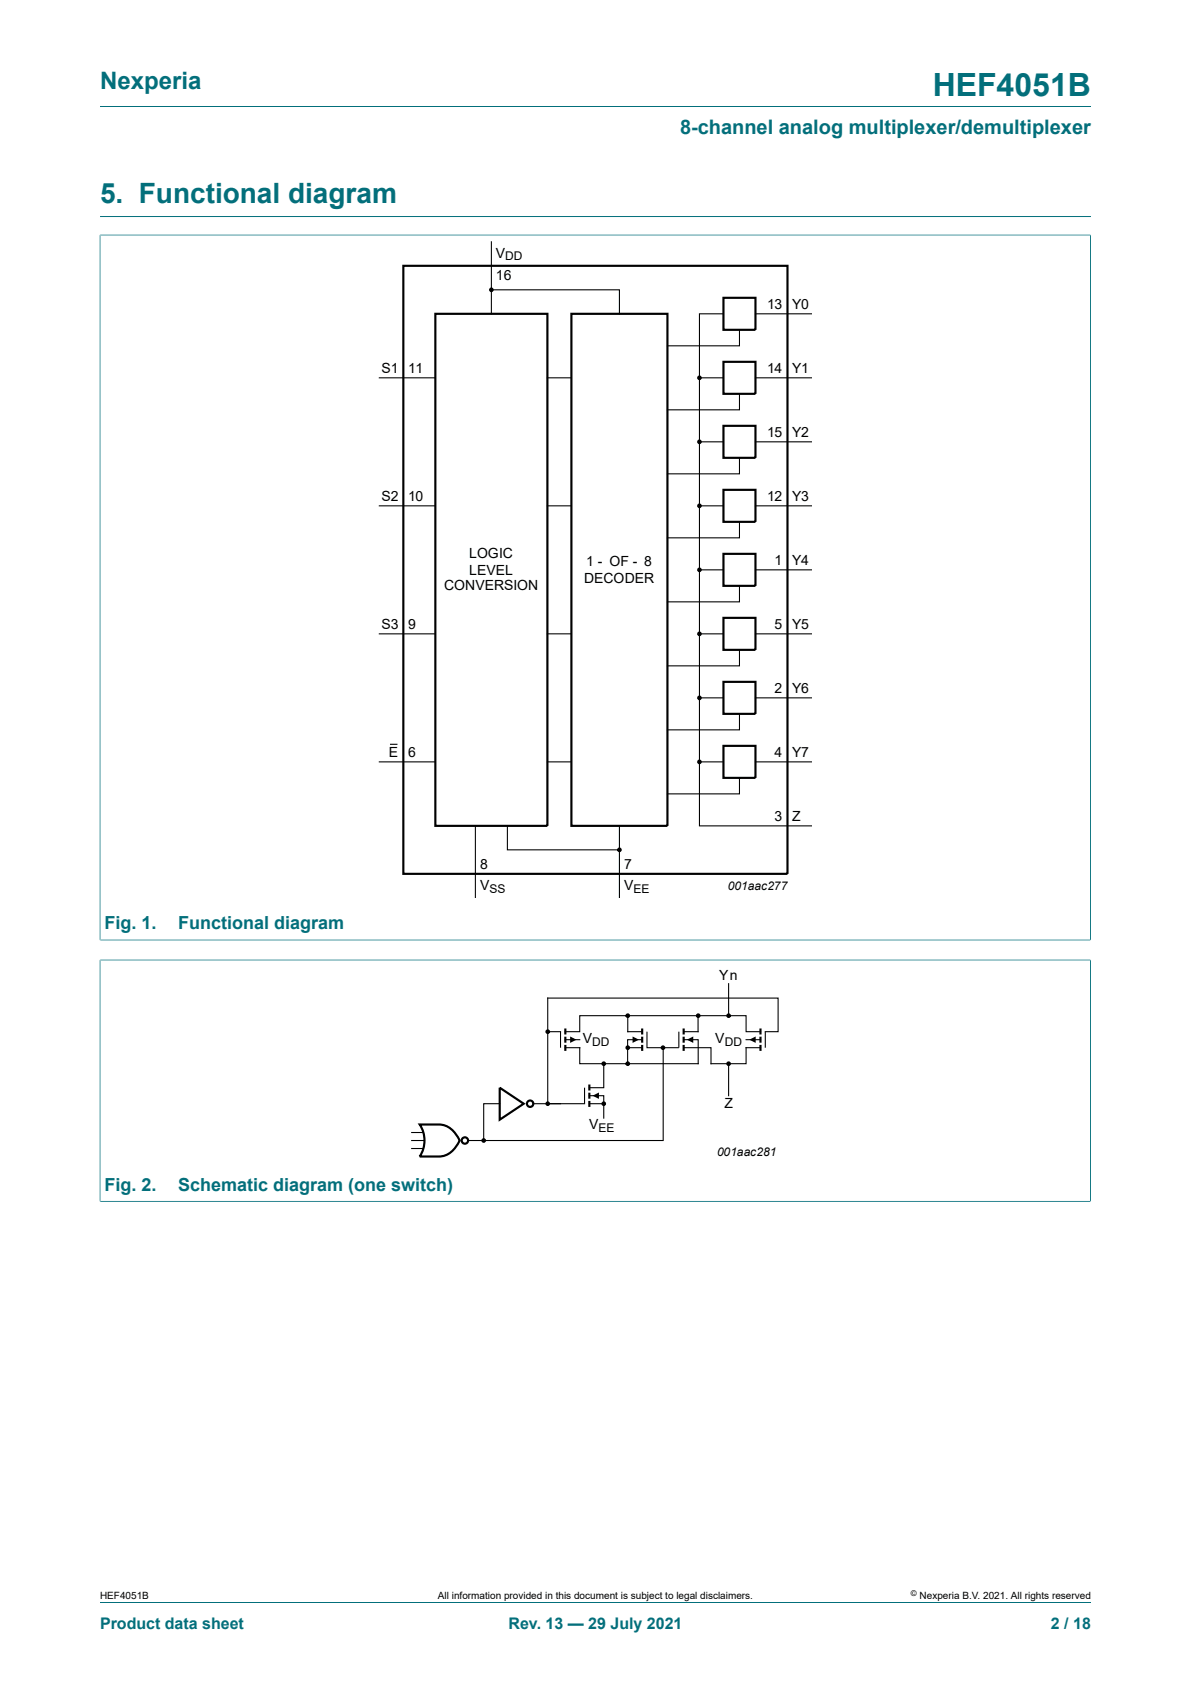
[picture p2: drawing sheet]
<svg xmlns="http://www.w3.org/2000/svg" width="210mm" height="297mm" viewBox="0 0 210 297" stroke-linecap="round" stroke-linejoin="round" font-family="sans-serif">
<path d="M17.6 18.8h174.8M17.6 38.2h174.8M17.6 41.5h174.7M17.6 41.4v124.5M192.3 41.4v124.5M17.6 165.8h174.7M17.6 169.3h174.7M17.6 169.2v42.7M192.3 169.2v42.7M17.6 211.9h174.7M17.6 282.6h174.8" fill="none" stroke="#036f7b" stroke-width=".18"/>
<g fill="#000">
<path d="M100.5 182.8l1.2 .6-1.2 .5zM104.5 193.2l1.1-.5v1.1zM111.5 182.8l1.2 .6-1.2 .5zM121.1 183.4l1.1-.6v1.1zM132.1 183.4l1.1-.6v1.1z"/>
<circle cx="86.6" cy="51.1" r=".28"/>
<circle cx="123.3" cy="66.6" r=".28"/>
<circle cx="123.3" cy="77.9" r=".28"/>
<circle cx="123.3" cy="89.2" r=".28"/>
<circle cx="123.3" cy="100.5" r=".28"/>
<circle cx="123.3" cy="111.8" r=".28"/>
<circle cx="123.3" cy="134.4" r=".28"/>
<circle cx="123.3" cy="123.1" r=".28"/>
<circle cx="109.2" cy="149.9" r=".28"/>
<circle cx="110.7" cy="179.1" r=".28"/>
<circle cx="123.1" cy="179.1" r=".28"/>
<circle cx="128.5" cy="179.1" r=".28"/>
<circle cx="96.6" cy="182" r=".28"/>
<circle cx="96.6" cy="194.7" r=".28"/>
<circle cx="106.5" cy="187.6" r=".28"/>
<circle cx="106.5" cy="194.7" r=".28"/>
<circle cx="110.7" cy="187.6" r=".28"/>
<circle cx="110.7" cy="184.8" r=".28"/>
<circle cx="116.9" cy="184.8" r=".28"/>
<circle cx="128.5" cy="187.6" r=".28"/>
<circle cx="85.3" cy="201.1" r=".28"/>
</g>
<g fill="none" stroke="#000" stroke-width=".25">
<circle cx="86.6" cy="51.1" r=".28"/>
<circle cx="123.3" cy="66.6" r=".28"/>
<circle cx="123.3" cy="77.9" r=".28"/>
<circle cx="123.3" cy="89.2" r=".28"/>
<circle cx="123.3" cy="100.5" r=".28"/>
<circle cx="123.3" cy="111.8" r=".28"/>
<circle cx="123.3" cy="134.4" r=".28"/>
<circle cx="123.3" cy="123.1" r=".28"/>
<circle cx="109.2" cy="149.9" r=".28"/>
<circle cx="110.7" cy="179.1" r=".28"/>
<circle cx="123.1" cy="179.1" r=".28"/>
<circle cx="128.5" cy="179.1" r=".28"/>
<circle cx="96.6" cy="182" r=".28"/>
<circle cx="96.6" cy="194.7" r=".28"/>
<circle cx="106.5" cy="187.6" r=".28"/>
<circle cx="106.5" cy="194.7" r=".28"/>
<circle cx="110.7" cy="187.6" r=".28"/>
<circle cx="110.7" cy="184.8" r=".28"/>
<circle cx="116.9" cy="184.8" r=".28"/>
<circle cx="128.5" cy="187.6" r=".28"/>
<circle cx="85.3" cy="201.1" r=".28"/>
</g>
<g fill="none" stroke="#000" stroke-width=".38">
<path d="M71.1 46.9h67.8v107.2h-67.8zM76.8 55.3h19.7v90.4h-19.7zM100.8 55.3h16.9v90.4h-16.9zM127.6 52.5h5.6v5.7h-5.6zM127.6 63.8h5.6v5.7h-5.6zM127.6 75.1h5.6v5.6h-5.6zM127.6 86.4h5.6v5.6h-5.6zM127.6 97.7h5.6v5.6h-5.6zM127.6 109h5.6v5.6h-5.6zM127.6 120.3h5.6v5.6h-5.6zM127.6 131.5h5.6v5.7h-5.6zM74 198.3h3.4a4.1 4.1 0 0 1 3.7 2.8 4.4 4.4 0 0 1-3.7 2.9h-3.4a5.1 5.1 0 0 0 0-5.7z"/>
<path d="M88.1 191.8l4.2 2.9-4.2 2.8zM99.7 181.4v1M99.7 182.8v1.1M99.7 184.3v1M103.9 191.3v1M103.9 192.7v1.1M103.9 194.2v1M113.2 181.4v1M113.2 182.8v1.1M113.2 184.3v1M120.5 181.4v1M120.5 182.8v1.1"/>
<path d="M120.5 184.3v1M134.1 181.4v1M134.1 182.8v1.1M134.1 184.3v1"/>
<circle cx="93.5" cy="194.7" r=".56"/>
<circle cx="82" cy="201.1" r=".56"/>
</g>
<g fill="none" stroke="#000" stroke-width=".19">
<path d="M86.6 51.1h22.6v4.2M86.6 42.6v12.7M127.6 55.3h-4.3v90.4h19.8M130.4 58.2v2.8h-12.7M133.2 55.3h9.9M66.9 66.6h9.9M96.5 66.6h4.3M123.3 66.6h4.3M123.3 77.9h4.3M130.4 69.5v2.8h-12.7M133.2 66.6h9.9M133.2 77.9h9.9"/>
<path d="M66.9 89.2h9.9M96.5 89.2h4.3M123.3 89.2h4.3M130.4 80.7v2.9h-12.7M130.4 92v2.9h-12.7M133.2 89.2h9.9M66.9 111.8h9.9M96.5 111.8h4.3M123.3 100.5h4.3M123.3 111.8h4.3M130.4 103.3v2.8h-12.7M130.4 114.6v2.8h-12.7"/>
<path d="M133.2 100.5h9.9M133.2 111.8h9.9M66.9 134.4h9.9M68.9 131.3h1.1M96.5 134.4h4.3M123.3 123.1h4.3M123.3 134.4h4.3M130.4 125.9v2.8h-12.7M130.4 137.2v2.8h-12.7M133.2 123.1h9.9M133.2 134.4h9.9M83.8 145.6v12.7"/>
<path d="M89.5 145.6v4.3h19.7M109.2 145.6v12.7M110.7 179.1h12.4M128.5 173.5v5.6M72.6 199.7h2M88.1 194.7h-2.8v6.4M94 194.7h4.8M96.6 182h2.2v2.8M99.7 182h2.5v-2.9h8.5v2.9h2.5M99.7 183.4h2.5M103.9 193.2h2.6v1.5M103.9 194.7h2.6v2.5"/>
<path d="M106.5 187.6v4.2h-2.6M110.7 184.8h2.5M113.2 183.4h-2.5v4.2h-8.5v-2.8h-2.5M114.1 182v2.8h5.6v-2.8M116.9 184.8v16.3h-34.4M120.5 182h2.6v-2.9h8.5v2.9h2.5M120.5 184.8h4.9v2.8h6.2v-2.8h2.5M120.5 183.4h2.6v4.2h-12.4M128.5 187.6v5.6M131.6 183.4h2.5M134.9 184.8v-2.8h2.3v-6h-40.6v18.7h6.5v-2.9M72.6 202.6h2"/>
<path d="M72.6 201.1h2.2"/>
</g>
<text font-size="5.6" fill="#036f7b" x="164.5" y="16.8">HEF4051B</text>
<text font-size="4.9" fill="#036f7b" x="17.6" y="35.9">5. Functional diagram</text>
<text font-size="4.2" fill="#036f7b" x="17.6" y="15.6">Nexperia</text>
<text font-size="3.5" fill="#036f7b" x="119.9" y="23.7">8-channel analog multiplexer/demultiplexer</text>
<g font-size="3.2" fill="#036f7b">
<text x="18.4" y="163.9">Fig. 1.</text>
<text x="31.4" y="163.9">Functional diagram</text>
<text x="18.4" y="210">Fig. 2.</text>
<text x="31.4" y="210">Schematic diagram (one switch)</text>
</g>
<g font-size="2.8" fill="#036f7b">
<text x="17.6" y="287.2">Product data sheet</text>
<text x="89.7" y="287.2">Rev. 13 — 29 July 2021</text>
<text x="185.3" y="287.2">2 / 18</text>
</g>
<g font-size="2.5">
<text x="87.4" y="45.5">V</text>
<text x="87.4" y="49.4">16</text>
<text x="135.3" y="54.5">13</text>
<text x="139.7" y="54.5">Y0</text>
<text x="67.2" y="65.8">S1</text>
<text x="71.9" y="65.8">11</text>
<text x="135.3" y="65.8">14</text>
<text x="139.7" y="65.8">Y1</text>
<text x="135.3" y="77">15</text>
<text x="139.7" y="77">Y2</text>
<text x="67.2" y="88.3">S2</text>
<text x="71.9" y="88.3">10</text>
<text x="135.3" y="88.3">12</text>
<text x="139.7" y="88.3">Y3</text>
<text x="82.7" y="98.5">LOGIC</text>
<text x="82.7" y="101.3">LEVEL</text>
<text x="103.4" y="99.9">1 - OF - 8</text>
<text x="136.6" y="99.6">1</text>
<text x="139.7" y="99.6">Y4</text>
<text x="78.3" y="104.1">CONVERSION</text>
<text x="103" y="102.7">DECODER</text>
<text x="67.2" y="110.9">S3</text>
<text x="71.9" y="110.9">9</text>
<text x="136.6" y="110.9">5</text>
<text x="139.7" y="110.9">Y5</text>
<text x="136.6" y="122.2">2</text>
<text x="139.7" y="122.2">Y6</text>
<text x="68.6" y="133.5">E</text>
<text x="71.9" y="133.5">6</text>
<text x="136.6" y="133.5">4</text>
<text x="139.7" y="133.5">Y7</text>
<text x="136.6" y="144.8">3</text>
<text x="139.7" y="144.8">Z</text>
<text x="84.6" y="153.2">8</text>
<text x="110" y="153.2">7</text>
<text x="84.6" y="156.9">V</text>
<text x="110" y="156.9">V</text>
<text x="126.8" y="172.9">Yn</text>
<text x="102.8" y="183.9">V</text>
<text x="126.1" y="183.9">V</text>
<text x="127.7" y="195.4">Z</text>
<text x="103.9" y="199.1">V</text>
</g>
<g font-size="2.1">
<text x="89.1" y="45.9">DD</text>
<text x="86.3" y="157.4">SS</text>
<text x="111.7" y="157.4">EE</text>
<text x="128.3" y="156.9">001aac277</text>
<text x="104.4" y="184.4">DD</text>
<text x="127.8" y="184.4">DD</text>
<text x="105.6" y="199.6">EE</text>
<text x="126.4" y="204">001aac281</text>
</g>
<g font-size="1.8">
<text x="17.6" y="282">HEF4051B</text>
<text x="77.2" y="282">All information provided in this document is subject to legal disclaimers.</text>
<text x="162.2" y="282">Nexperia B.V. 2021. All rights reserved</text>
</g>
<text font-size="1.4" x="160.6" y="281.6">©</text>
</svg>
